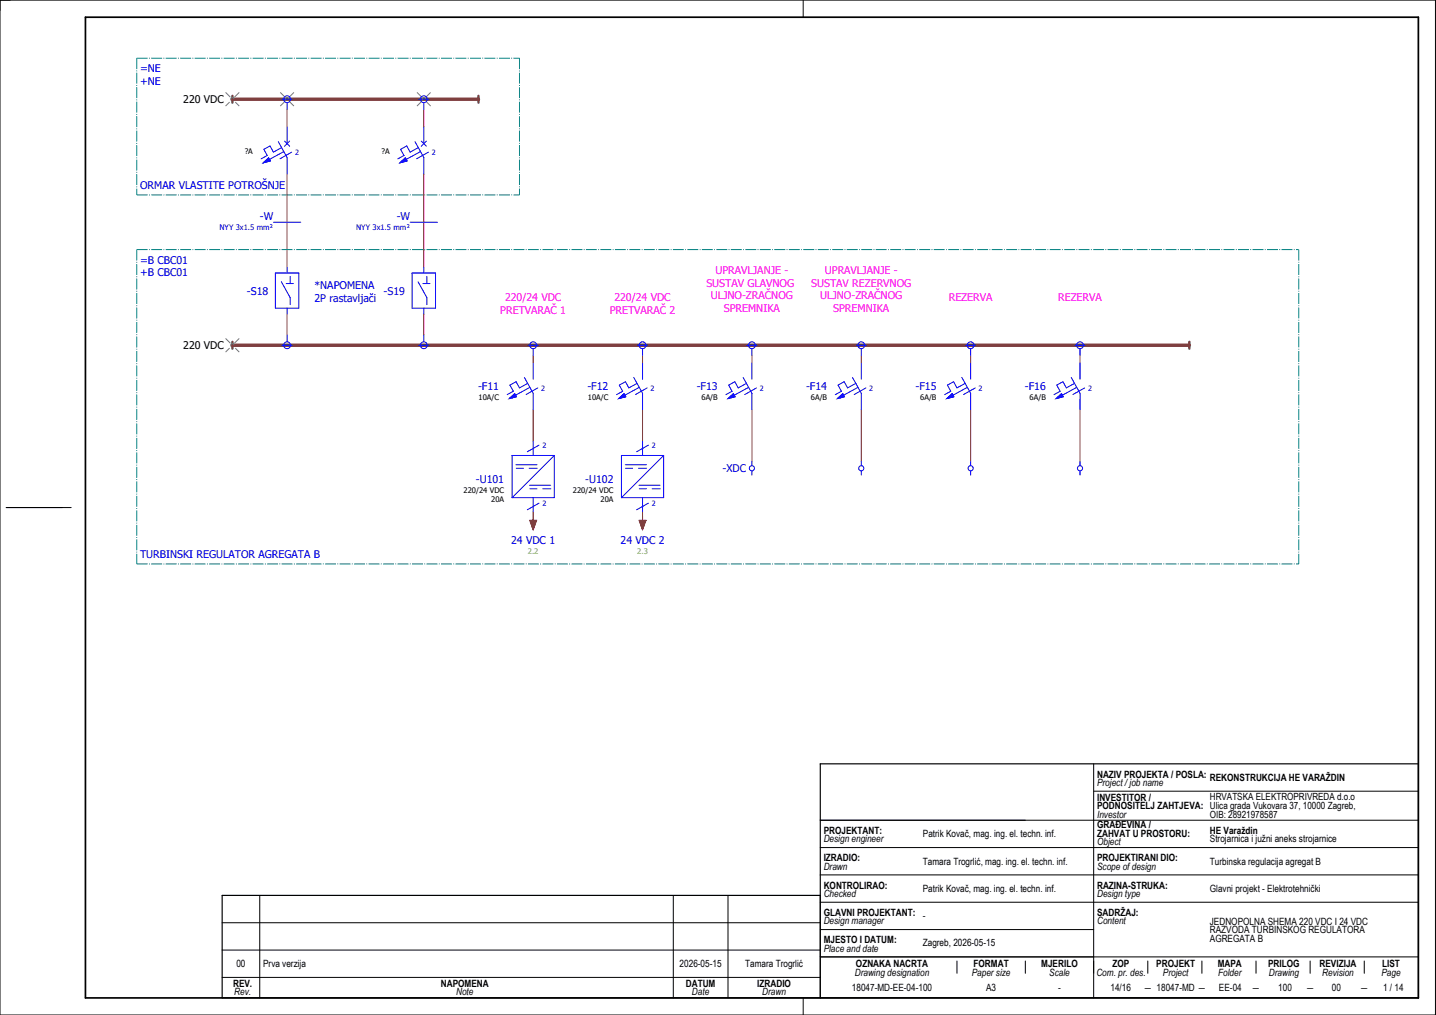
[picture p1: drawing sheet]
<svg xmlns="http://www.w3.org/2000/svg" width="420mm" height="297mm" viewBox="0 0 420 297" stroke-linecap="round" stroke-linejoin="round" font-family="sans-serif">
<g fill="none" stroke="#000" stroke-width=".29">
<path d="M0 0h420v297h-420zM235 0v5M1.8 148.5h19M320 231.5h95M320 223.5v68.5M415 223.5v68.5h-350M240 240h175M240 256h175M240 248h175M65 278h175M65 270h175M76 262v30"/>
<path d="M197 262v30M213 262v30M240 262v30M240 272h80M240 264h175M65 286h175M235 292v5M240 280h175M280 281.2v3.6M300 281.2v3.6M335.8 281.2v3.6M351.7 281.2v3.6"/>
<path d="M367.5 281.2v3.6M383.3 281.2v3.6M399.2 281.2v3.6"/>
</g>
<path d="M415 223.5h-175v68.5M240 262h-175v30" fill="none" stroke="#000" stroke-width=".35"/>
<path d="M25 5h390v287h-390z" fill="none" stroke="#000" stroke-width=".5"/>
<path d="M68 29h72M68 101h280" fill="none" stroke="#7f3f3f" stroke-width="1"/>
<g fill="none" stroke="#f00" stroke-width=".29">
<path d="M84 32v5.2M124 32v5.2M84 50.9v27.3M124 50.9v27.3M84 91.9v6.1M124 91.9v6.1M156 104v2.2M156 119.9v9.3M188 104v2.2M188 119.9v9.3M220 104v2.2M220 119.9v15.1"/>
<path d="M252 104v2.2M252 119.9v15.1M284 104v2.2M284 119.9v15.1M316 104v2.2M316 119.9v15.1M155 152.3h2l-1 2.7zM156 149.8v3.2M187 152.3h2l-1 2.7zM188 149.8v3.2"/>
</g>
<path d="M68 28v2M140 28v2M68 100v2M348 100v2" fill="none" stroke="#7f3f3f" stroke-width=".7"/>
<g fill="none" stroke="#767676" stroke-width=".29" stroke-dasharray="2 2" stroke-linecap="butt">
<path d="M66 27l4 4M70 27l-4 4M82 27l4 4M86 27l-4 4M122 27l4 4M126 27l-4 4M66 99l4 4M70 99l-4 4"/>
<circle cx="68" cy="29" r=".5"/>
<circle cx="84" cy="29" r=".5"/>
<circle cx="124" cy="29" r=".5"/>
<circle cx="68" cy="101" r=".5"/>
</g>
<g fill="none" stroke="#00f" stroke-width=".29">
<path d="M82.5 29h3M84 30v2M84 37.2v4.8M122.5 29h3M124 30v2M124 37.2v4.8M77 47.6l1.6-1.4 .5 .9zM81.4 41.5l2.6 4.6v4.8M82.4 43.2l-2.4 1.3-1-1.8-1.8 1 1 1.8-1.8 1M83 44.4l-4.2 2.3M83.2 41.3l1.5 1.5M84.7 41.3l-1.5 1.5"/>
<path d="M85.4 44.5l-3.5 2M117 47.6l1.6-1.4 .5 .9zM121.4 41.5l2.6 4.6v4.8M122.4 43.2l-2.4 1.3-1-1.8-1.8 1 1 1.8-1.8 1M123 44.4l-4.2 2.3M123.2 41.3l1.5 1.5M124.7 41.3l-1.5 1.5M125.4 44.5l-3.5 2M80 65h8M80.6 79.9h6.8v10.3h-6.8zM84 78.2v1.7M120 65h8"/>
<path d="M120.6 79.9h6.8v10.3h-6.8zM124 78.2v1.7M82.3 82.5l2.6 4.6v2.1M83.7 83h2.1M84 90.2v1.7M84 98v2M84.9 80.9v2.1M122.3 82.5l2.6 4.6v2.1M123.7 83h2.1M124 90.2v1.7M124 98v2M124.9 80.9v2.1"/>
<path d="M82.5 101h3M122.5 101h3M149 116.6l1.6-1.4 .5 .9zM153.4 110.5l2.6 4.6v4.8M154.4 112.2l-2.4 1.3-1-1.8-1.8 1 1 1.8-1.8 1M154.5 101h3M155 113.4l-4.2 2.3M156 102v2M156 106.2v4.8M157.4 113.5l-3.5 2M181 116.6l1.6-1.4 .5 .9zM185.4 110.5l2.6 4.6v4.8"/>
<path d="M186.4 112.2l-2.4 1.3-1-1.8-1.8 1 1 1.8-1.8 1M186.5 101h3M187 113.4l-4.2 2.3M188 102v2M188 106.2v4.8M189.4 113.5l-3.5 2M213 116.6l1.6-1.4 .5 .9zM217.4 110.5l2.6 4.6v4.8M218.4 112.2l-2.4 1.3-1-1.8-1.8 1 1 1.8-1.8 1M218.5 101h3M219 113.4l-4.2 2.3M220 102v2"/>
<path d="M220 106.2v4.8M221.4 113.5l-3.5 2M245 116.6l1.6-1.4 .5 .9zM249.4 110.5l2.6 4.6v4.8M250.4 112.2l-2.4 1.3-1-1.8-1.8 1 1 1.8-1.8 1M250.5 101h3M251 113.4l-4.2 2.3M252 102v2M252 106.2v4.8M253.4 113.5l-3.5 2M277 116.6l1.6-1.4 .5 .9zM281.4 110.5l2.6 4.6v4.8"/>
<path d="M282.4 112.2l-2.4 1.3-1-1.8-1.8 1 1 1.8-1.8 1M282.5 101h3M283 113.4l-4.2 2.3M284 102v2M284 106.2v4.8M285.4 113.5l-3.5 2M309 116.6l1.6-1.4 .5 .9zM313.4 110.5l2.6 4.6v4.8M314.4 112.2l-2.4 1.3-1-1.8-1.8 1 1 1.8-1.8 1M314.5 101h3M315 113.4l-4.2 2.3M316 102v2"/>
<path d="M316 106.2v4.8M317.4 113.5l-3.5 2M150.9 136h6.2M150.9 137h2.3M154.9 137h2.2M156 129.2v4.1M157.7 130.3l-3.4 1.9M162.2 133.3v12.3h-12.4M162.2 133.3h-12.4v12.3M162.2 133.3l-12.4 12.3M182.9 136h6.2M182.9 137h2.3"/>
<path d="M186.9 137h2.2M188 129.2v4.1M189.7 130.3l-3.4 1.9M194.2 133.3v12.3h-12.4M194.2 133.3h-12.4v12.3M194.2 133.3l-12.4 12.3M220 135v1.3M220 137.8v1.2M252 135v1.3M252 137.8v1.2M284 135v1.3M284 137.8v1.2"/>
<path d="M316 135v1.3M316 137.8v1.2M154.9 142h6.2M154.9 143h2.3M156 145.6v4.2M157.7 147.2l-3.4 2M158.9 143h2.2M186.9 142h6.2M186.9 143h2.3M188 145.6v4.2M189.7 147.2l-3.4 2M190.9 143h2.2"/>
<circle cx="84" cy="29" r="1"/>
<circle cx="124" cy="29" r="1"/>
<circle cx="84" cy="101" r="1"/>
<circle cx="124" cy="101" r="1"/>
<circle cx="156" cy="101" r="1"/>
<circle cx="188" cy="101" r="1"/>
<circle cx="220" cy="101" r="1"/>
<circle cx="252" cy="101" r="1"/>
<circle cx="284" cy="101" r="1"/>
<circle cx="316" cy="101" r="1"/>
<circle cx="220" cy="137" r=".75"/>
<circle cx="252" cy="137" r=".75"/>
<circle cx="284" cy="137" r=".75"/>
<circle cx="316" cy="137" r=".75"/>
</g>
<g fill="#00f" stroke="#00f" stroke-width=".29">
<path d="M77 47.6l1.6-1.4 .5 .9z"/>
<path d="M117 47.6l1.6-1.4 .5 .9z"/>
<path d="M149 116.6l1.6-1.4 .5 .9z"/>
<path d="M181 116.6l1.6-1.4 .5 .9z"/>
<path d="M213 116.6l1.6-1.4 .5 .9z"/>
<path d="M245 116.6l1.6-1.4 .5 .9z"/>
<path d="M277 116.6l1.6-1.4 .5 .9z"/>
<path d="M309 116.6l1.6-1.4 .5 .9z"/>
</g>
<path d="M40 17h112M40 17v40M152 17v40M40 57h112M40 73h340M40 73v92M380 73v92M40 165h340" fill="none" stroke="#007f7f" stroke-width=".29" stroke-dasharray="3.2 .4 .3 .4" stroke-linecap="butt"/>
<g fill="#f00" stroke="#f00" stroke-width=".29">
<path d="M155 152.3h2l-1 2.7z"/>
<path d="M187 152.3h2l-1 2.7z"/>
</g>
<g font-size="3.1" fill="#00f">
<text x="41" y="21.1">=NE</text>
<text x="41" y="24.9">+NE</text>
<text x="41" y="55.4">ORMAR VLASTITE POTROŠNJE</text>
<text x="76.1" y="64.4">-W</text>
<text x="116.1" y="64.4">-W</text>
<text x="41" y="77.1">=B CBC01</text>
<text x="41" y="80.9">+B CBC01</text>
<text x="72.3" y="86.3">-S18</text>
<text x="92" y="84.6">*NAPOMENA</text>
<text x="92" y="88.4">2P rastavljači</text>
<text x="112.3" y="86.3">-S19</text>
<text x="139.9" y="114.3">-F11</text>
<text x="171.9" y="114.3">-F12</text>
<text x="203.9" y="114.3">-F13</text>
<text x="235.9" y="114.3">-F14</text>
<text x="267.9" y="114.3">-F15</text>
<text x="299.9" y="114.3">-F16</text>
<text x="139.2" y="141.3">-U101</text>
<text x="171.2" y="141.3">-U102</text>
<text x="211.4" y="138.3">-XDC</text>
<text x="149.6" y="159.1">24 VDC 1</text>
<text x="181.6" y="159.1">24 VDC 2</text>
<text x="41" y="163.4">TURBINSKI REGULATOR AGREGATA B</text>
</g>
<g font-size="3.1">
<text x="53.6" y="30.3">220 VDC</text>
<text x="53.6" y="102.3">220 VDC</text>
</g>
<g font-size="3.1" fill="#f0f">
<text x="206.7" y="83.9">SUSTAV GLAVNOG</text>
<text x="209.3" y="80.1">UPRAVLJANJE -</text>
<text x="237.4" y="83.9">SUSTAV REZERVNOG</text>
<text x="241.3" y="80.1">UPRAVLJANJE -</text>
<text x="147.8" y="88.1">220/24 VDC</text>
<text x="179.8" y="88.1">220/24 VDC</text>
<text x="208" y="87.6">ULJNO-ZRAČNOG</text>
<text x="240" y="87.6">ULJNO-ZRAČNOG</text>
<text x="277.6" y="88.1">REZERVA</text>
<text x="309.6" y="88.1">REZERVA</text>
<text x="146.4" y="91.9">PRETVARAČ 1</text>
<text x="178.4" y="91.9">PRETVARAČ 2</text>
<text x="211.8" y="91.4">SPREMNIKA</text>
<text x="243.8" y="91.4">SPREMNIKA</text>
</g>
<g font-size="2.9">
<text x="321" y="227.5">NAZIV PROJEKTA / POSLA:</text>
<text x="321" y="230">Project / job name</text>
<text x="354" y="228.6">REKONSTRUKCIJA HE VARAŽDIN</text>
<text x="321" y="234.3">INVESTITOR /</text>
<text x="321" y="236.8">PODNOSITELJ ZAHTJEVA: Ulica grada Vukovara 37, 10000 Zagreb,</text>
<text x="321" y="239.3">Investor</text>
<text x="354" y="234.2">HRVATSKA ELEKTROPRIVREDA d.o.o</text>
<text x="354" y="239.5">OIB: 28921978587</text>
<text x="241" y="244">PROJEKTANT:</text>
<text x="270" y="245">Patrik Kovač, mag. ing. el. techn. inf.</text>
<text x="321" y="242.3">GRAĐEVINA /</text>
<text x="321" y="244.8">ZAHVAT U PROSTORU:</text>
<text x="354" y="244">HE Varaždin</text>
<text x="241" y="246.5">Design engineer</text>
<text x="321" y="247.3">Object</text>
<text x="354" y="246.5">Strojarnica i južni aneks strojarnice</text>
<text x="241" y="252">IZRADIO:</text>
<text x="241" y="254.5">Drawn</text>
<text x="270" y="253">Tamara Trogrlić, mag. ing. el. techn. inf.</text>
<text x="321" y="252">PROJEKTIRANI DIO:</text>
<text x="321" y="254.5">Scope of design</text>
<text x="354" y="253.1">Turbinska regulacija agregat B</text>
<text x="241" y="260">KONTROLIRAO:</text>
<text x="241" y="262.5">Checked</text>
<text x="270" y="261">Patrik Kovač, mag. ing. el. techn. inf.</text>
<text x="321" y="260">RAZINA-STRUKA:</text>
<text x="321" y="262.5">Design type</text>
<text x="354" y="261">Glavni projekt - Elektrotehnički</text>
<text x="241" y="268">GLAVNI PROJEKTANT:</text>
<text x="270" y="269">-</text>
<text x="321" y="268">SADRŽAJ:</text>
<text x="241" y="270.5">Design manager</text>
<text x="321" y="270.5">Content</text>
<text x="354" y="270.6">JEDNOPOLNA SHEMA 220 VDC I 24 VDC</text>
<text x="354" y="273.1">RAZVODA TURBINSKOG REGULATORA</text>
<text x="354" y="275.6">AGREGATA B</text>
<text x="241" y="278.5">Place and date</text>
<text x="241" y="276">MJESTO I DATUM:</text>
<text x="270" y="276.8">Zagreb, 2026-05-15</text>
<text x="69.2" y="283">00</text>
<text x="77" y="283">Prva verzija</text>
<text x="198.9" y="283">2026-05-15</text>
<text x="218" y="283">Tamara Trogrlić</text>
<text x="250.1" y="285.6">Drawing designation</text>
<text x="250.4" y="283.1">OZNAKA NACRTA</text>
<text x="284.3" y="285.6">Paper size</text>
<text x="284.9" y="283.1">FORMAT</text>
<text x="304.7" y="283.1">MJERILO</text>
<text x="307" y="285.6">Scale</text>
<text x="320.8" y="285.6">Com. pr. des.</text>
<text x="325.5" y="283.1">ZOP</text>
<text x="338.3" y="283.1">PROJEKT</text>
<text x="340.3" y="285.6">Project</text>
<text x="356.3" y="283.1">MAPA</text>
<text x="356.4" y="285.6">Folder</text>
<text x="371.1" y="283.1">PRILOG</text>
<text x="371.3" y="285.6">Drawing</text>
<text x="386.1" y="283.1">REVIZIJA</text>
<text x="386.9" y="285.6">Revision</text>
<text x="404.2" y="285.6">Page</text>
<text x="404.4" y="283.1">LIST</text>
<text x="68.2" y="288.8">REV.</text>
<text x="68.5" y="291.3">Rev.</text>
<text x="129" y="288.8">NAPOMENA</text>
<text x="133.5" y="291.3">Note</text>
<text x="200.7" y="288.8">DATUM</text>
<text x="202.5" y="291.3">Date</text>
<text x="221.6" y="288.8">IZRADIO</text>
<text x="223" y="291.3">Drawn</text>
<text x="249.3" y="290">18047-MD-EE-04-100</text>
<text x="288.5" y="290.1">A3</text>
<text x="309.6" y="290">-</text>
<text x="324.9" y="290">14/16</text>
<text x="334.6" y="290.1">― 18047-MD ―</text>
<text x="356.7" y="290">EE-04</text>
<text x="366.3" y="290.1">―</text>
<text x="374" y="290">100</text>
<text x="382.1" y="290.1">―</text>
<text x="389.7" y="290">00</text>
<text x="398" y="290.1">―</text>
<text x="404.7" y="290.1">1 / 14</text>
</g>
<g font-size="2.2">
<text x="71.6" y="44.9">?A</text>
<text x="111.6" y="44.9">?A</text>
<text x="140" y="117.2">10A/C</text>
<text x="172" y="117.2">10A/C</text>
<text x="205.3" y="117.2">6A/B</text>
<text x="237.3" y="117.2">6A/B</text>
<text x="269.3" y="117.2">6A/B</text>
<text x="301.3" y="117.2">6A/B</text>
<text x="135.6" y="144.2">220/24 VDC</text>
<text x="143.7" y="146.9">20A</text>
<text x="167.6" y="144.2">220/24 VDC</text>
<text x="175.7" y="146.9">20A</text>
</g>
<g font-size="2.2" fill="#00f">
<text x="64.2" y="67.3">NYY 3x1.5 mm²</text>
<text x="104.2" y="67.3">NYY 3x1.5 mm²</text>
</g>
<g font-size="2.2" fill="#7ca552">
<text x="154.4" y="162">2.2</text>
<text x="186.4" y="162">2.3</text>
</g>
<g font-size="2.1" fill="#00f">
<text x="86.3" y="45.3">2</text>
<text x="126.3" y="45.3">2</text>
<text x="158.3" y="114.3">2</text>
<text x="190.3" y="114.3">2</text>
<text x="222.3" y="114.3">2</text>
<text x="254.3" y="114.3">2</text>
<text x="286.3" y="114.3">2</text>
<text x="318.3" y="114.3">2</text>
<text x="158.7" y="131.1">2</text>
<text x="190.7" y="131.1">2</text>
<text x="158.7" y="148.1">2</text>
<text x="190.7" y="148.1">2</text>
</g>
</svg>
